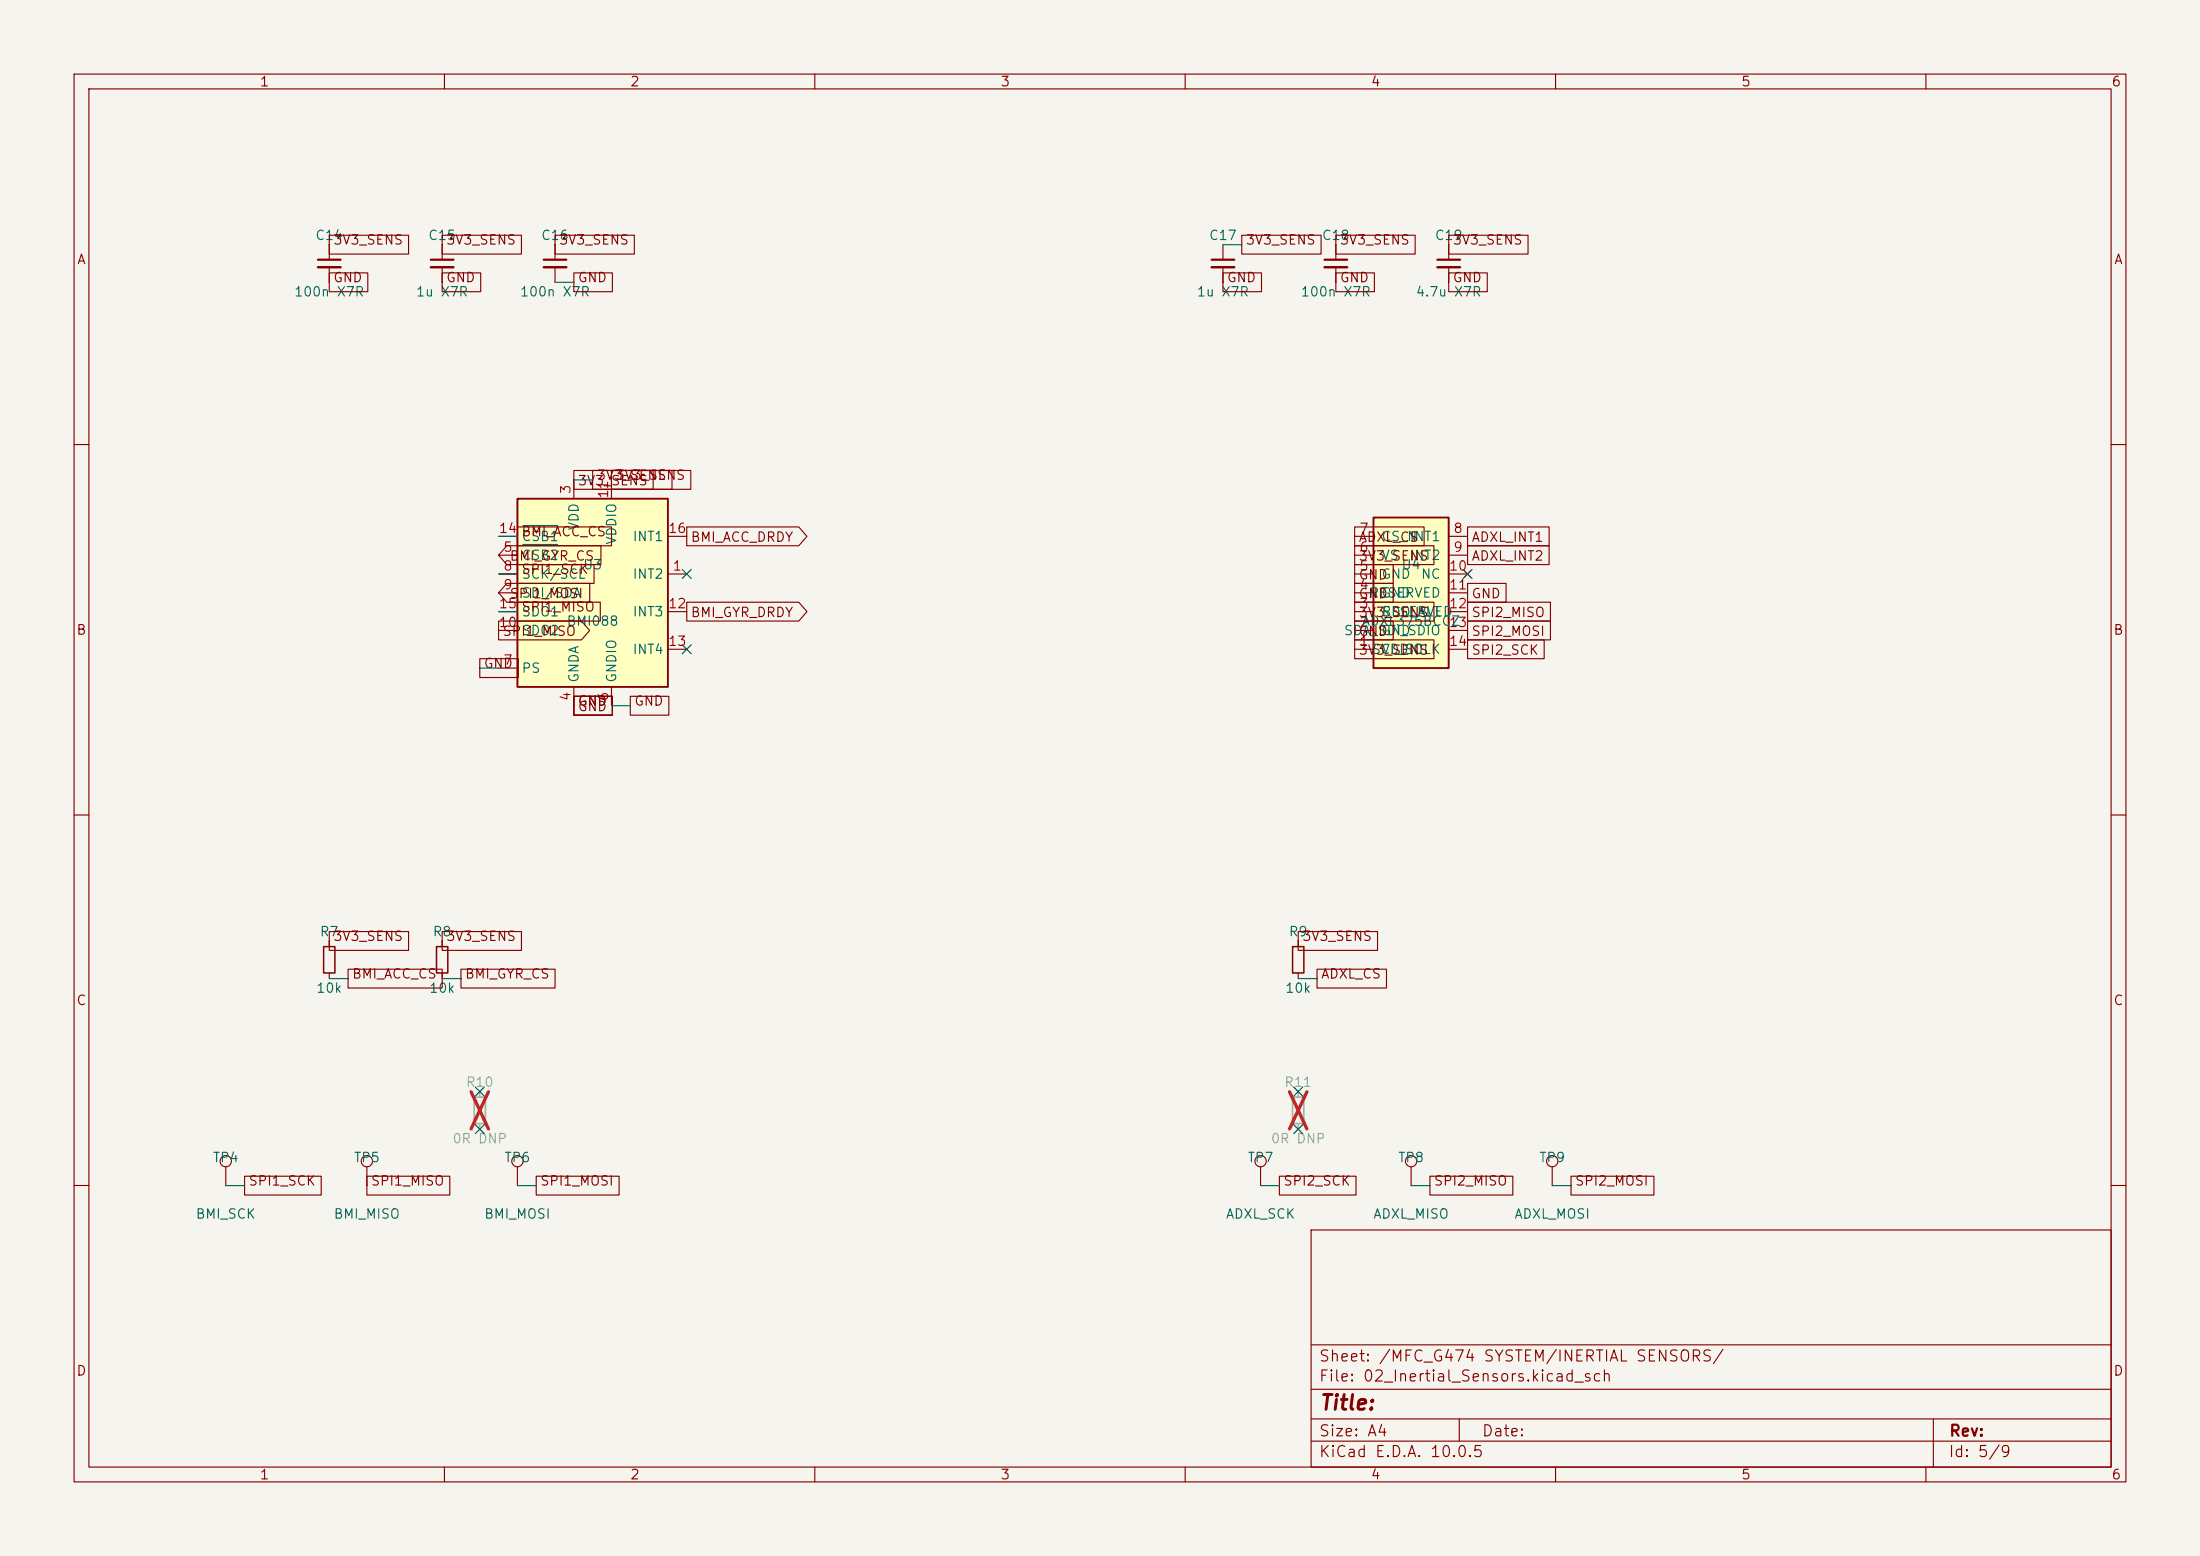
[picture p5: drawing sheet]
<svg xmlns="http://www.w3.org/2000/svg" width="297mm" height="210mm" viewBox="0 0 297 210" stroke-linecap="round" stroke-linejoin="round" font-family="sans-serif">
<path d="M0 0h297v210h-297z" fill="#f5f4ef" stroke="#f5f4ef" stroke-width=".14"/>
<g fill="none" stroke="#840000" stroke-width=".15">
<path d="M10 10h277v190h-277zM12 12h273v186h-273zM60 10v2M110 10v2M160 10v2M210 10v2M260 10v2M165.1 33v2.1M165.1 36.1v2M180.3 33v2.1M180.3 36.1v2M195.6 33v2.1"/>
<path d="M195.6 36.1v2M10 60h2M285 60h2M10 110h2M285 110h2M44.4 127v.8M44.4 131.3v.8M59.7 127v.8M59.7 131.3v.8M175.3 127v.8M175.3 131.3v.8M30.5 157.5v2.5"/>
<path d="M49.5 157.5v2.5M170.2 157.5v2.5M190.5 157.5v2.5M10 160h2M177 166h108v32h-108zM285 160h2M60 198v2M110 198v2M160 198v2M177 194.5h108M177 191.5h108M177 187.5h108"/>
<path d="M177 181.5h108M197 191.5v3M210 198v2M260 198v2M261 191.5v6.5"/>
<circle cx="30.5" cy="156.7" r=".76"/>
<circle cx="49.5" cy="156.7" r=".76"/>
<circle cx="170.2" cy="156.7" r=".76"/>
<circle cx="190.5" cy="156.7" r=".76"/>
</g>
<path d="M163.6 35.1h3M178.8 35.1h3.1M194.1 35.1h3" fill="none" stroke="#840000" stroke-width=".3"/>
<path d="M163.6 36.1h3M178.8 36.1h3.1M194.1 36.1h3" fill="none" stroke="#840000" stroke-width=".33"/>
<path d="M174.5 148.1h1.5v3.5h-1.5z" fill="none" stroke="#9c9b98" stroke-width=".2"/>
<path d="M175.3 147.3v.8M175.3 151.6v.8" fill="none" stroke="#9c9b98" stroke-width=".15"/>
<path d="M174.1 147.4l2.3 5M176.4 147.4l-2.3 5" fill="none" stroke="#e12e31" stroke-width=".46"/>
<path d="M43.7 127.8h1.5v3.5h-1.5zM58.9 127.8h1.6v3.5h-1.6zM174.5 127.8h1.5v3.5h-1.5z" fill="none" stroke="#840000" stroke-width=".2"/>
<path d="M69.8 67.3h20.4v25.4h-20.4z" fill="#ffffc2"/>
<path d="M69.8 67.3h20.4v25.4h-20.4z" fill="none" stroke="#840000" stroke-width=".25"/>
<g fill="none" stroke="#840000" stroke-width=".15">
<path d="M59.7 33v2.1M59.7 36.1v2M67.3 77.5h2.5M67.3 74.9h2.5M67.3 72.4h2.5M77.5 64.8v2.5M82.5 64.8v2.5M90.2 77.5h2.5M90.2 72.4h2.5M67.3 90.2h2.5M67.3 80h2.5M67.3 85.1h2.5"/>
<path d="M67.3 82.6h2.5M77.5 92.7v2.6M82.5 92.7v2.6M90.2 82.6h2.5M90.2 87.6h2.5"/>
</g>
<path d="M70.6 73.5h4.7M70.6 70.9h4.7" fill="none" stroke="#006464" stroke-width=".15"/>
<path d="M58.2 35.1h3" fill="none" stroke="#840000" stroke-width=".3"/>
<path d="M58.2 36.1h3" fill="none" stroke="#840000" stroke-width=".33"/>
<path d="M185.4 69.9h10.2v20.3h-10.2z" fill="#ffffc2"/>
<path d="M185.4 69.9h10.2v20.3h-10.2z" fill="none" stroke="#840000" stroke-width=".25"/>
<g fill="none" stroke="#840000" stroke-width=".15">
<path d="M44.4 36.8h5.3v2.6h-5.3zM44.4 31.7h10.8v2.6h-10.8zM44.4 33v2.1M44.4 36.1v2M59.7 36.8h5.2v2.6h-5.2zM59.7 31.7h10.7v2.6h-10.7zM74.9 31.7h10.7v2.6h-10.7zM74.9 33v2.1M74.9 36.1v2M77.5 36.8h5.2v2.6h-5.2zM165.1 36.8h5.2v2.6h-5.2zM167.6 31.7h10.7v2.6h-10.7z"/>
<path d="M180.3 36.8h5.2v2.6h-5.2zM180.3 31.7h10.7v2.6h-10.7zM195.6 31.7h10.7v2.6h-10.7zM195.6 36.8h5.2v2.6h-5.2zM68.4 78.7h11.2v2.6h-11.2l-1.1-1.3zM68.4 73.7h12.7v2.5h-12.7l-1.1-1.3zM69.8 76.2h10.4v2.5h-10.4zM69.8 71.1h12.8v2.6h-12.8zM77.5 63.5h10.7v2.5h-10.7zM80 63.5h10.7v2.5h-10.7zM82.5 63.5h10.8v2.5h-10.8zM92.7 71.1h15.1l1.1 1.3-1.1 1.3h-15.1z"/>
<path d="M182.9 73.7h10.7v2.5h-10.7zM182.9 71.1h9.4v2.6h-9.4zM182.9 78.7h5.2v2.6h-5.2zM182.9 76.2h5.2v2.5h-5.2zM182.9 77.5h2.5M182.9 74.9h2.5M182.9 72.4h2.5M195.6 77.5h2.5M195.6 74.9h2.5M195.6 72.4h2.5M197.7 77.1l.8 .8M198.1 78.7h5.2v2.6h-5.2z"/>
<path d="M198.1 73.7h11v2.5h-11zM198.1 71.1h11v2.6h-11zM198.5 77.1l-.8 .8M64.8 88.9h5.2v2.5h-5.2zM67.3 83.8h11.2l1.1 1.3-1.1 1.3h-11.2zM69.8 81.3h11.2v2.5h-11.2zM77.5 94h5.2v2.5h-5.2zM85.1 94h5.2v2.5h-5.2zM92.7 81.3h15.1l1.1 1.3-1.1 1.2h-15.1zM182.9 81.3h10.7v2.5h-10.7zM182.9 83.8h5.2v2.6h-5.2zM182.9 86.4h10.7v2.5h-10.7z"/>
<path d="M182.9 87.6h2.5M182.9 85.1h2.5M182.9 82.6h2.5M182.9 80h2.5M195.6 87.6h2.5M195.6 85.1h2.5M195.6 82.6h2.5M195.6 80h2.5M198.1 86.4h10.4v2.5h-10.4zM198.1 83.8h11.2v2.6h-11.2zM198.1 81.3h11.2v2.5h-11.2zM44.4 125.7h10.8v2.6h-10.8z"/>
<path d="M47 130.8h12.7v2.6h-12.7zM59.7 125.7h10.7v2.6h-10.7zM62.2 130.8h12.7v2.6h-12.7zM175.3 125.7h10.7v2.6h-10.7zM177.8 130.8h9.4v2.6h-9.4zM33 158.7h10.4v2.6h-10.4zM49.5 158.7h11.2v2.6h-11.2zM69.8 157.5v2.5M72.4 158.7h11.2v2.6h-11.2zM172.7 158.7h10.4v2.6h-10.4zM193 158.7h11.2v2.6h-11.2zM209.5 157.5v2.5"/>
<path d="M212.1 158.7h11.2v2.6h-11.2z"/>
<circle cx="69.8" cy="156.7" r=".76"/>
<circle cx="209.5" cy="156.7" r=".76"/>
</g>
<path d="M64 148.1h1.5v3.5h-1.5z" fill="none" stroke="#9c9b98" stroke-width=".2"/>
<path d="M64.8 147.3v.8M64.8 151.6v.8" fill="none" stroke="#9c9b98" stroke-width=".15"/>
<path d="M63.6 147.4l2.3 5M65.9 147.4l-2.3 5" fill="none" stroke="#e12e31" stroke-width=".46"/>
<path d="M42.9 35.1h3.1M73.4 35.1h3.1" fill="none" stroke="#840000" stroke-width=".3"/>
<path d="M42.9 36.1h3.1M73.4 36.1h3.1" fill="none" stroke="#840000" stroke-width=".33"/>
<g fill="none" stroke="#009600" stroke-width=".15">
<path d="M74.9 38.1h2.6M165.1 33h2.5M67.3 72.4h2.5M67.3 77.5h2.5M77.5 64.8h2.5M64.8 90.2h2.5M67.3 82.6h2.5M82.5 95.3h2.6M44.4 132.1h2.6M59.7 132.1h2.5M175.3 132.1h2.5M30.5 160h2.5"/>
<path d="M69.8 160h2.6M170.2 160h2.5M190.5 160h2.5M209.5 160h2.6"/>
</g>
<g fill="none" stroke="#000084" stroke-width=".15">
<path d="M92.1 76.9l1.2 1.2M93.3 76.9l-1.2 1.2M197.5 76.9l1.2 1.2M198.7 76.9l-1.2 1.2M92.1 87l1.2 1.2M93.3 87l-1.2 1.2M64.2 146.7l1.2 1.2M64.2 151.8l1.2 1.2M65.4 146.7l-1.2 1.2M65.4 151.8l-1.2 1.2M174.7 151.8l1.2 1.2M174.7 146.7l1.2 1.2"/>
<path d="M175.9 151.8l-1.2 1.2M175.9 146.7l-1.2 1.2"/>
</g>
<text font-size="2" fill="#840000" x="178" y="190.8">Title:</text>
<g font-size="1.5" fill="#840000">
<text x="178" y="184.1">Sheet: /MFC_G474 SYSTEM/INERTIAL SENSORS/</text>
<text x="178" y="186.8">File: 02_Inertial_Sensors.kicad_sch</text>
<text x="178" y="197">KiCad E.D.A. 10.0.5</text>
<text x="178" y="194.2">Size: A4</text>
<text x="200" y="194.2">Date:</text>
<text x="263" y="197">Id: 5/9</text>
<text x="263" y="194.2">Rev:</text>
</g>
<g font-size="1.3" fill="#840000">
<text x="35" y="12">1</text>
<text x="85" y="12">2</text>
<text x="135" y="12">3</text>
<text x="185" y="12">4</text>
<text x="235" y="12">5</text>
<text x="285" y="12">6</text>
<text x="10.3" y="36">A</text>
<text x="44.9" y="33.3">3V3_SENS</text>
<text x="60.1" y="33.3">3V3_SENS</text>
<text x="75.4" y="33.3">3V3_SENS</text>
<text x="168.1" y="33.3">3V3_SENS</text>
<text x="180.8" y="33.3">3V3_SENS</text>
<text x="196" y="33.3">3V3_SENS</text>
<text x="285.3" y="36">A</text>
<text x="44.9" y="38.4">GND</text>
<text x="60.1" y="38.4">GND</text>
<text x="77.9" y="38.4">GND</text>
<text x="165.5" y="38.4">GND</text>
<text x="180.8" y="38.4">GND</text>
<text x="196" y="38.4">GND</text>
<text x="80.5" y="65.1">3V3_SENS</text>
<text x="83" y="65.1">3V3_SENS</text>
<text x="68.7" y="76">BMI_GYR_CS</text>
<text x="70.3" y="77.8">SPI1_SCK</text>
<text x="70.3" y="72.7">BMI_ACC_CS</text>
<text x="93.2" y="73.4">BMI_ACC_DRDY</text>
<text x="183.3" y="76">3V3_SENS</text>
<text x="183.3" y="73.4">ADXL_CS</text>
<text x="198.6" y="76">ADXL_INT2</text>
<text x="198.6" y="73.4">ADXL_INT1</text>
<text x="68.7" y="81.1">SPI1_MOSI</text>
<text x="70.3" y="82.9">SPI1_MISO</text>
<text x="93.2" y="83.6">BMI_GYR_DRDY</text>
<text x="183.3" y="81.1">GND</text>
<text x="183.3" y="83.6">3V3_SENS</text>
<text x="183.3" y="78.5">GND</text>
<text x="198.6" y="81.1">GND</text>
<text x="198.6" y="83.6">SPI2_MISO</text>
<text x="10.2" y="86">B</text>
<text x="67.8" y="86.1">SPI1_MISO</text>
<text x="183.3" y="86.1">GND</text>
<text x="183.3" y="88.7">3V3_SENS</text>
<text x="198.6" y="88.7">SPI2_SCK</text>
<text x="198.6" y="86.1">SPI2_MOSI</text>
<text x="285.2" y="86">B</text>
<text x="65.2" y="90.5">GND</text>
<text x="77.9" y="95.6">GND</text>
<text x="85.5" y="95.6">GND</text>
<text x="44.9" y="127.3">3V3_SENS</text>
<text x="60.1" y="127.3">3V3_SENS</text>
<text x="175.7" y="127.3">3V3_SENS</text>
<text x="10.2" y="136">C</text>
<text x="47.4" y="132.4">BMI_ACC_CS</text>
<text x="62.7" y="132.4">BMI_GYR_CS</text>
<text x="178.2" y="132.4">ADXL_CS</text>
<text x="285.2" y="136">C</text>
<text x="33.5" y="160.3">SPI1_SCK</text>
<text x="50" y="160.3">SPI1_MISO</text>
<text x="72.8" y="160.3">SPI1_MOSI</text>
<text x="173.2" y="160.3">SPI2_SCK</text>
<text x="193.5" y="160.3">SPI2_MISO</text>
<text x="212.5" y="160.3">SPI2_MOSI</text>
<text x="10.2" y="186">D</text>
<text x="285.2" y="186">D</text>
<text x="35" y="200">1</text>
<text x="85" y="200">2</text>
<text x="135" y="200">3</text>
<text x="185" y="200">4</text>
<text x="235" y="200">5</text>
<text x="285" y="200">6</text>
</g>
<g font-size="1.3" fill="#006464">
<text x="42.5" y="32.7">C14</text>
<text x="57.7" y="32.7">C15</text>
<text x="73" y="32.7">C16</text>
<text x="163.1" y="32.7">C17</text>
<text x="178.4" y="32.7">C18</text>
<text x="193.6" y="32.7">C19</text>
<text x="39.6" y="40.3">100n X7R</text>
<text x="56.1" y="40.3">1u X7R</text>
<text x="70.1" y="40.3">100n X7R</text>
<text x="161.5" y="40.3">1u X7R</text>
<text x="175.5" y="40.3">100n X7R</text>
<text x="191" y="40.3">4.7u X7R</text>
<text x="78.4" y="71.7" transform="rotate(-90 78.4 71.7)">VDD</text>
<text x="70.3" y="75.9">CSB2</text>
<text x="70.3" y="73.4">CSB1</text>
<text x="78.6" y="77.2">U3</text>
<text x="83.5" y="73.6" transform="rotate(-90 83.5 73.6)">VDDIO</text>
<text x="85.3" y="73.4">INT1</text>
<text x="186.4" y="75.9">VS</text>
<text x="186.4" y="73.4">CS_N</text>
<text x="189.1" y="77.2">U4</text>
<text x="190.2" y="73.4">INT1</text>
<text x="190.2" y="75.9">INT2</text>
<text x="70.3" y="78.4">SCK/SCL</text>
<text x="70.3" y="81">SDI/SDA</text>
<text x="70.3" y="83.5">SDO1</text>
<text x="85.3" y="78.4">INT2</text>
<text x="85.3" y="83.5">INT3</text>
<text x="184.8" y="81">RESERVED</text>
<text x="186.4" y="83.5">RESERVED</text>
<text x="186.4" y="81">GND</text>
<text x="186.4" y="78.4">GND</text>
<text x="186.5" y="83.5">SDO_ALT</text>
<text x="191.7" y="78.4">NC</text>
<text x="70.3" y="86.1">SDO2</text>
<text x="76.4" y="84.8">BMI088</text>
<text x="85.3" y="88.6">INT4</text>
<text x="181.3" y="86.1">SDA_SDI_SDIO</text>
<text x="183.8" y="84.8">ADXL375BCCZ</text>
<text x="185.1" y="88.6">SCL_SCLK</text>
<text x="186.4" y="88.6">VDDIO</text>
<text x="186.4" y="86.1">GND</text>
<text x="70.3" y="91.1">PS</text>
<text x="78.4" y="92.2" transform="rotate(-90 78.4 92.2)">GNDA</text>
<text x="83.5" y="92.2" transform="rotate(-90 83.5 92.2)">GNDIO</text>
<text x="43.1" y="126.7">R7</text>
<text x="58.3" y="126.7">R8</text>
<text x="173.9" y="126.7">R9</text>
<text x="42.6" y="134.3">10k</text>
<text x="57.8" y="134.3">10k</text>
<text x="173.4" y="134.3">10k</text>
<text x="28.6" y="157.2">TP4</text>
<text x="47.7" y="157.2">TP5</text>
<text x="68" y="157.2">TP6</text>
<text x="168.3" y="157.2">TP7</text>
<text x="188.6" y="157.2">TP8</text>
<text x="207.7" y="157.2">TP9</text>
<text x="26.3" y="164.8">BMI_SCK</text>
<text x="45" y="164.8">BMI_MISO</text>
<text x="65.3" y="164.8">BMI_MOSI</text>
<text x="165.4" y="164.8">ADXL_SCK</text>
<text x="185.3" y="164.8">ADXL_MISO</text>
<text x="204.3" y="164.8">ADXL_MOSI</text>
</g>
<g font-size="1.3" fill="#a90000">
<text x="77.3" y="66.8" transform="rotate(-90 77.3 66.8)">3</text>
<text x="82.4" y="67.4" transform="rotate(-90 82.4 67.4)">11</text>
<text x="67.2" y="72.3">14</text>
<text x="67.8" y="74.8">5</text>
<text x="67.8" y="77.3">8</text>
<text x="90.1" y="72.3">16</text>
<text x="90.7" y="77.3">1</text>
<text x="183.4" y="77.3">5</text>
<text x="183.4" y="74.8">6</text>
<text x="183.4" y="72.3">7</text>
<text x="195.5" y="77.3">10</text>
<text x="196.1" y="72.3">8</text>
<text x="196.1" y="74.8">9</text>
<text x="67.2" y="82.4">15</text>
<text x="67.8" y="79.9">9</text>
<text x="90.1" y="82.4">12</text>
<text x="183.4" y="82.4">3</text>
<text x="183.4" y="79.9">4</text>
<text x="195.5" y="79.9">11</text>
<text x="195.5" y="82.4">12</text>
<text x="67.2" y="85">10</text>
<text x="90.1" y="87.5">13</text>
<text x="183.4" y="87.5">1</text>
<text x="183.4" y="85">2</text>
<text x="195.5" y="85">13</text>
<text x="195.5" y="87.5">14</text>
<text x="67.8" y="90">7</text>
<text x="77.3" y="94.7" transform="rotate(-90 77.3 94.7)">4</text>
<text x="82.4" y="94.7" transform="rotate(-90 82.4 94.7)">6</text>
</g>
<g font-size="1.3" fill="#939391">
<text x="62.8" y="147">R10</text>
<text x="173.3" y="147">R11</text>
<text x="61" y="154.6">0R DNP</text>
<text x="171.5" y="154.6">0R DNP</text>
</g>
</svg>
